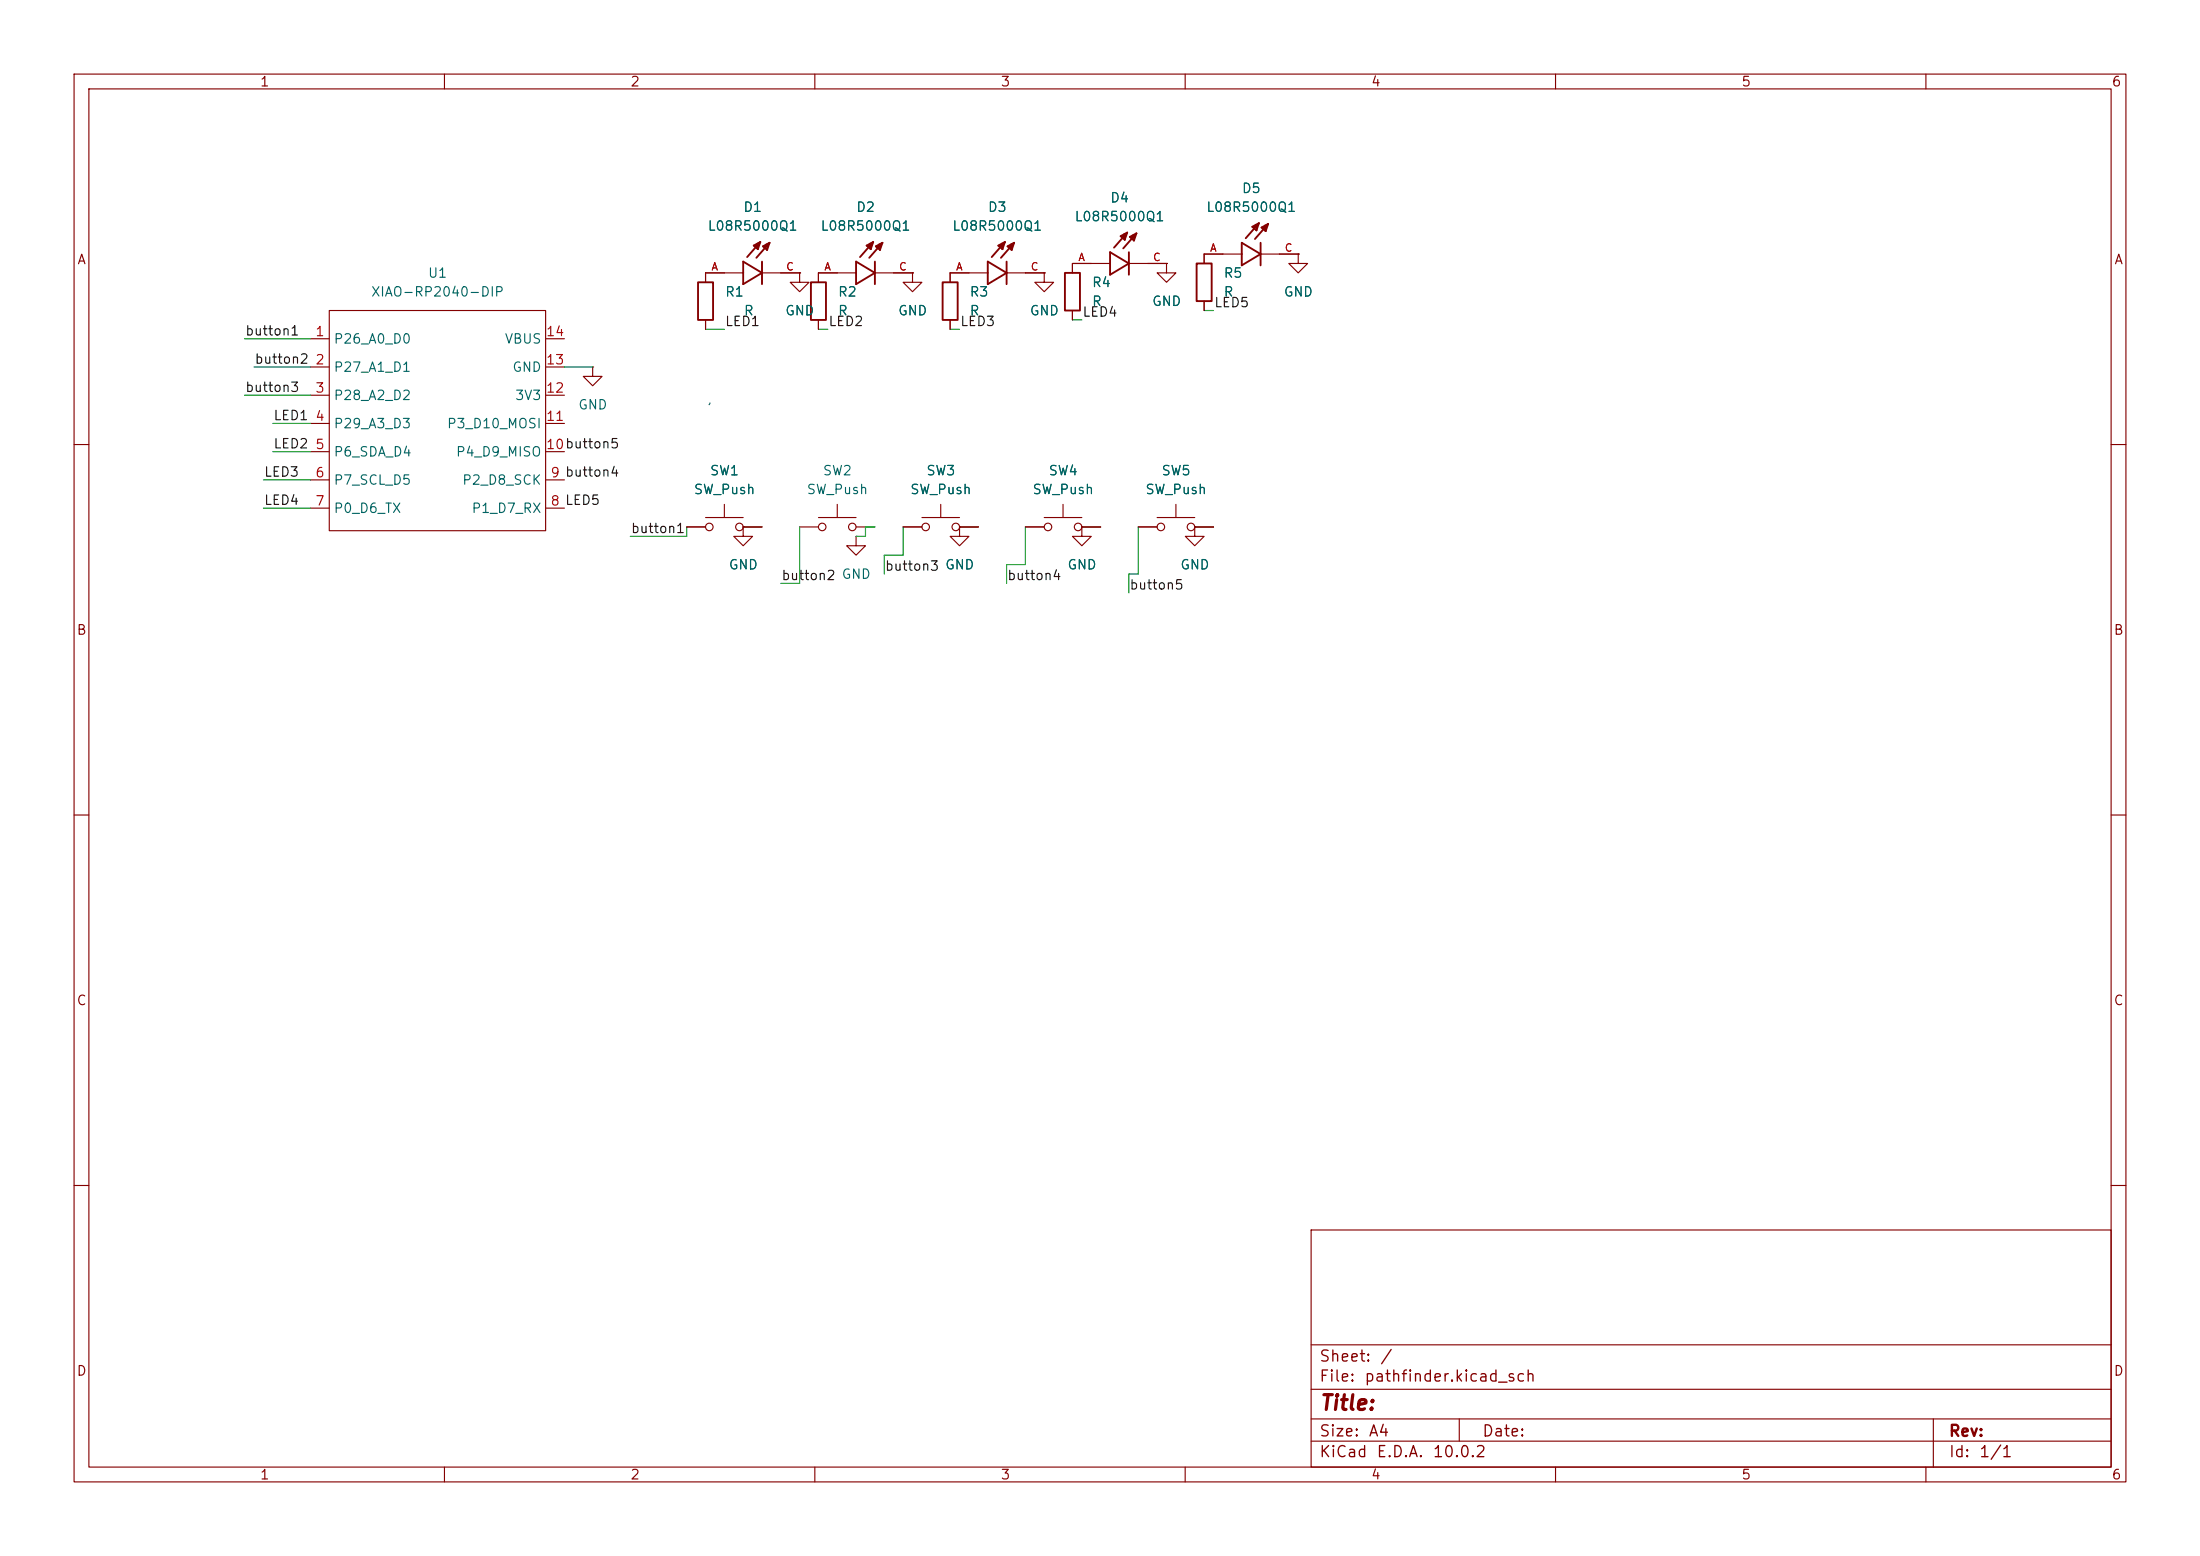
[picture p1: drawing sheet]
<svg xmlns="http://www.w3.org/2000/svg" width="297mm" height="210mm" viewBox="0 0 297 210" stroke-linecap="round" stroke-linejoin="round" font-family="sans-serif">
<g fill="none" stroke="#840000" stroke-width=".15">
<path d="M10 10h277v190h-277zM12 12h273v186h-273zM60 10v2M110 10v2M160 10v2M210 10v2M260 10v2M100.3 36.8h-5.1v1.3M102.9 36.8h5M107.9 36.8v1.3h1.3l-1.3 1.3-1.2-1.3h1.2M107.9 36.8h.1M115.6 36.8h-5.1v1.3"/>
<path d="M118.1 36.8h5.1M123.2 36.8v1.3h1.3l-1.3 1.3-1.3-1.3h1.3M123.2 36.8h.1M133.3 36.8h-5v1.3M135.9 36.8h5.1M141 36.8v1.3h1.2l-1.2 1.3-1.3-1.3h1.3M141 36.8h.1M149.9 35.6h-5.1v1.2M152.4 35.6h5.1M157.5 35.6v1.2h1.2l-1.2 1.3-1.3-1.3h1.3M157.5 35.6h.1M167.6 34.3h-5v1.3"/>
<path d="M170.2 34.3h5.1M175.3 34.3v1.3h1.2l-1.2 1.2-1.3-1.2h1.3M175.3 34.3h.1M41.9 45.7h2.5M41.9 49.5h2.5M41.9 53.3h2.5M41.9 57.2h2.5M44.4 41.9h29.3v29.7h-29.3zM73.7 45.7h2.5M73.7 49.5h2.5M73.7 53.3h2.5M73.7 57.2h2.5"/>
<path d="M80 49.5v1.3h1.3l-1.3 1.3-1.3-1.3h1.3M80 49.5h.1M95.2 43.2v1.3M110.5 43.2v1.3M128.3 43.2v1.3M144.8 41.9v1.3M162.6 40.6v1.3M10 60h2M41.9 61h2.5M41.9 64.8h2.5M41.9 68.6h2.5M73.7 61h2.5"/>
<path d="M73.7 64.8h2.5M73.7 68.6h2.5M92.7 71.1h2.5M95.2 69.9h5.1M97.8 68.1v1.8M100.3 71.1v1.3h1.3l-1.3 1.3-1.2-1.3h1.2M100.3 71.1h.1M100.3 71.1h2.6M107.9 71.1h2.6M110.5 69.9h5.1M113 68.1v1.8M115.6 72.4v1.3h1.2l-1.2 1.2-1.3-1.2h1.3"/>
<path d="M115.6 72.4h.1M115.6 71.1h2.5M121.9 71.1h2.6M124.5 69.9h5M127 68.1v1.8M129.5 71.1v1.3h1.3l-1.3 1.3-1.2-1.3h1.2M129.5 71.1h.1M129.5 71.1h2.6M138.4 71.1h2.6M141 69.9h5M143.5 68.1v1.8M146 71.1v1.3h1.3l-1.3 1.3-1.2-1.3h1.2"/>
<path d="M146 71.1h.1M146 71.1h2.6M153.7 71.1h2.5M156.2 69.9h5.1M158.7 68.1v1.8M161.3 71.1v1.3h1.3l-1.3 1.3-1.3-1.3h1.3M161.3 71.1h.1M161.3 71.1h2.5M285 60h2M10 110h2M285 110h2M10 160h2"/>
<path d="M177 166h108v32h-108zM285 160h2M60 198v2M110 198v2M160 198v2M177 194.5h108M177 191.5h108M177 187.5h108M177 181.5h108M197 191.5v3M210 198v2M260 198v2"/>
<path d="M261 191.5v6.5"/>
<circle cx="95.8" cy="71.1" r=".51"/>
<circle cx="99.8" cy="71.1" r=".51"/>
<circle cx="111" cy="71.1" r=".51"/>
<circle cx="115.1" cy="71.1" r=".51"/>
<circle cx="125" cy="71.1" r=".51"/>
<circle cx="129" cy="71.1" r=".51"/>
<circle cx="141.5" cy="71.1" r=".51"/>
<circle cx="145.5" cy="71.1" r=".51"/>
<circle cx="156.7" cy="71.1" r=".51"/>
<circle cx="160.8" cy="71.1" r=".51"/>
</g>
<g fill="none" stroke="#840000" stroke-width=".25">
<path d="M94.2 38.1h2.1v5.1h-2.1zM100.3 35.3l2.6 1.5-2.6 1.6zM102.2 33.1l-.3 .1M102.2 32.9h.1v.7M102.6 32.7l-.8 .4 .5 .5M102.6 32.7l-1.7 2M102.6 32.7l-.3 .9M102.9 35.3v3.1M103.4 33.2l-.2 .1M103.5 33h.1v.7M103.9 32.8l-.9 .4 .6 .5M103.9 32.8l-1.8 2"/>
<path d="M103.9 32.8l-.3 .9M109.5 38.1h2v5.1h-2zM115.6 35.3l2.5 1.5-2.5 1.6zM117.4 33.1l-.2 .1M117.4 32.9h.2v.7M117.9 32.7l-.9 .4 .6 .5M117.9 32.7l-1.8 2M117.9 32.7l-.3 .9M118.1 35.3v3.1M118.6 33.2l-.2 .1M118.7 33h.1v.7M119.1 32.8l-.9 .4 .6 .5"/>
<path d="M119.1 32.8l-1.8 2M119.1 32.8l-.3 .9M127.3 38.1h2v5.1h-2zM133.3 35.3l2.6 1.5-2.6 1.6zM135.2 33.1l-.2 .1M135.2 32.9h.2l-.1 .7M135.7 32.7l-.9 .4 .5 .5M135.7 32.7l-1.8 2M135.7 32.7l-.4 .9M135.9 35.3v3.1M136.4 33.2l-.2 .1M136.5 33h.1v.7"/>
<path d="M136.9 32.8l-.9 .4 .6 .5M136.9 32.8l-1.8 2M136.9 32.8l-.3 .9M143.8 36.8h2v5.1h-2zM149.9 34l2.5 1.6-2.5 1.5zM151.7 31.8l-.2 .2M151.7 31.6h.2l-.1 .8M152.2 31.4l-.9 .5 .5 .5M152.2 31.4l-1.8 2M152.2 31.4l-.4 1M152.4 34v3.1M152.9 31.9l-.2 .2"/>
<path d="M153 31.7h.1v.8M153.4 31.5l-.9 .5 .6 .5M153.4 31.5l-1.8 2M153.4 31.5l-.3 1M161.5 35.6h2.1v5h-2.1zM167.6 32.8l2.6 1.5-2.6 1.5zM169.5 30.5l-.3 .2M169.5 30.4h.1v.7M170 30.1l-.9 .5 .5 .5M170 30.1l-1.8 2.1M170 30.1l-.4 1M170.2 32.8v3"/>
<path d="M170.7 30.6l-.2 .2M170.8 30.5h.1v.7M171.2 30.2l-.9 .5 .6 .5M171.2 30.2l-1.8 2.1M171.2 30.2l-.3 1"/>
</g>
<g fill="none" stroke="#009600" stroke-width=".15">
<path d="M33 45.7h8.9M33 53.3h8.9M34.3 49.5h7.6M36.8 57.2h5.1M76.2 49.5h3.8M95.2 44.5h2.6M110.5 44.5h1.3M128.3 44.5h1.2M144.8 43.2h1.2M162.6 41.9h1.2M35.6 68.6h6.3M35.6 64.8h6.3"/>
<path d="M36.8 61h5.1M92.7 71.1v1.3h-7.6M100.3 71.1h2.6M107.9 71.1v7.6h-2.5M118.1 71.1h-1.3v1.3h-1.2M121.9 71.1v3.8h-2.5v2.6M129.5 71.1h2.6M138.4 71.1v5.1h-2.5v2.5M146 71.1h2.6M153.7 71.1v6.4h-1.3v2.5M161.3 71.1h2.5"/>
</g>
<text font-size="2" fill="#840000" x="178" y="190.8">Title:</text>
<g font-size="1.5" fill="#840000">
<text x="178" y="184.2">Sheet:</text>
<text x="186.2" y="184.2">/</text>
<text x="178" y="186.9">File:</text>
<text x="184.1" y="186.9">pathfinder.kicad_sch</text>
<text x="178" y="197.1">KiCad</text>
<text x="178" y="194.3">Size:</text>
<text x="184.7" y="194.3">A4</text>
<text x="185.7" y="197.1">E.D.A.</text>
<text x="193.3" y="197.1">10.0.2</text>
<text x="200" y="194.3">Date:</text>
<text x="263" y="194.3">Rev:</text>
<text x="263" y="197.1">Id:</text>
<text x="267.1" y="197.1">1/1</text>
</g>
<g font-size="1.3" fill="#840000">
<text x="35" y="12">1</text>
<text x="85" y="12">2</text>
<text x="135" y="12">3</text>
<text x="185" y="12">4</text>
<text x="235" y="12">5</text>
<text x="285" y="12">6</text>
<text x="10.3" y="36">A</text>
<text x="285.3" y="36">A</text>
<text x="10.3" y="86">B</text>
<text x="285.3" y="86">B</text>
<text x="10.3" y="136">C</text>
<text x="285.3" y="136">C</text>
<text x="10.3" y="186">D</text>
<text x="285.3" y="186">D</text>
<text x="35" y="200">1</text>
<text x="85" y="200">2</text>
<text x="135" y="200">3</text>
<text x="185" y="200">4</text>
<text x="235" y="200">5</text>
<text x="285" y="200">6</text>
</g>
<g font-size="1.3" fill="#006464">
<text x="100.3" y="28.9">D1</text>
<text x="115.5" y="28.9">D2</text>
<text x="133.3" y="28.9">D3</text>
<text x="149.8" y="27.6">D4</text>
<text x="162.8" y="28.9">L08R5000Q1</text>
<text x="167.6" y="26.4">D5</text>
<text x="95.5" y="31.5">L08R5000Q1</text>
<text x="110.7" y="31.5">L08R5000Q1</text>
<text x="128.5" y="31.5">L08R5000Q1</text>
<text x="145" y="30.2">L08R5000Q1</text>
<text x="50" y="40.3">XIAO-RP2040-DIP</text>
<text x="57.7" y="37.8">U1</text>
<text x="97.8" y="40.3">R1</text>
<text x="113" y="40.3">R2</text>
<text x="130.8" y="40.3">R3</text>
<text x="147.3" y="39.1">R4</text>
<text x="147.3" y="41.6">R</text>
<text x="155.4" y="41.6">GND</text>
<text x="165.1" y="37.8">R5</text>
<text x="165.1" y="40.3">R</text>
<text x="173.2" y="40.3">GND</text>
<text x="45" y="46.7">P26_A0_D0</text>
<text x="68.1" y="46.7">VBUS</text>
<text x="100.3" y="42.9">R</text>
<text x="105.9" y="42.9">GND</text>
<text x="113" y="42.9">R</text>
<text x="121.2" y="42.9">GND</text>
<text x="130.8" y="42.9">R</text>
<text x="138.9" y="42.9">GND</text>
<text x="45" y="50.5">P27_A1_D1</text>
<text x="69.1" y="50.5">GND</text>
<text x="45" y="54.3">P28_A2_D2</text>
<text x="45" y="58.1">P29_A3_D3</text>
<text x="60.2" y="58.1">P3_D10_MOSI</text>
<text x="69.4" y="54.3">3V3</text>
<text x="78" y="55.6">GND</text>
<text x="45" y="61.9">P6_SDA_D4</text>
<text x="45" y="65.7">P7_SCL_D5</text>
<text x="61.5" y="61.9">P4_D9_MISO</text>
<text x="62.3" y="65.7">P2_D8_SCK</text>
<text x="95.8" y="64.5">SW1</text>
<text x="111" y="64.5">SW2</text>
<text x="125" y="64.5">SW3</text>
<text x="141.5" y="64.5">SW4</text>
<text x="156.7" y="64.5">SW5</text>
<text x="45" y="69.6">P0_D6_TX</text>
<text x="63.6" y="69.6">P1_D7_RX</text>
<text x="93.6" y="67">SW_Push</text>
<text x="108.8" y="67">SW_Push</text>
<text x="122.8" y="67">SW_Push</text>
<text x="139.3" y="67">SW_Push</text>
<text x="154.5" y="67">SW_Push</text>
<text x="98.3" y="77.2">GND</text>
<text x="127.5" y="77.2">GND</text>
<text x="144" y="77.2">GND</text>
<text x="159.3" y="77.2">GND</text>
</g>
<g font-size="1.3" fill="#0f0f0f">
<text x="163.8" y="41.8">LED5</text>
<text x="33" y="45.6">button1</text>
<text x="97.8" y="44.3">LED1</text>
<text x="111.8" y="44.3">LED2</text>
<text x="129.5" y="44.3">LED3</text>
<text x="146" y="43.1">LED4</text>
<text x="33" y="53.2">button3</text>
<text x="34.3" y="49.4">button2</text>
<text x="36.8" y="57">LED1</text>
<text x="35.6" y="64.6">LED3</text>
<text x="36.8" y="60.8">LED2</text>
<text x="35.6" y="68.5">LED4</text>
<text x="85.1" y="72.3">button1</text>
<text x="119.4" y="77.3">button3 GND</text>
<text x="105.4" y="78.6">button2 GND</text>
<text x="135.9" y="78.6">button4</text>
<text x="152.4" y="79.9">button5</text>
</g>
<g font-size="1.3" fill="#a90000">
<text x="42.5" y="45.7">1</text>
<text x="73.6" y="45.7">14</text>
<text x="42.5" y="49.5">2</text>
<text x="42.5" y="53.3">3</text>
<text x="73.6" y="53.3">12</text>
<text x="73.6" y="49.5">13</text>
<text x="42.5" y="57.1">4</text>
<text x="73.6" y="57.1">11</text>
<text x="42.5" y="60.9">5</text>
<text x="42.5" y="64.7">6</text>
<text x="73.6" y="60.9">10button5</text>
<text x="74.2" y="64.7">9 button4</text>
<text x="42.5" y="68.6">7</text>
<text x="74.2" y="68.6">8 LED5</text>
</g>
<text font-size="1.3" fill="#0000c2" x="95.4" y="54.8">,</text>
<g font-size="1" fill="#a90000">
<text x="145.5" y="35.5">A</text>
<text x="155.6" y="35.5">C</text>
<text x="163.3" y="34.2">A</text>
<text x="173.4" y="34.2">C</text>
<text x="96" y="36.8">A</text>
<text x="106" y="36.8">C</text>
<text x="111.2" y="36.8">A</text>
<text x="121.3" y="36.8">C</text>
<text x="129" y="36.8">A</text>
<text x="139.1" y="36.8">C</text>
</g>
</svg>
